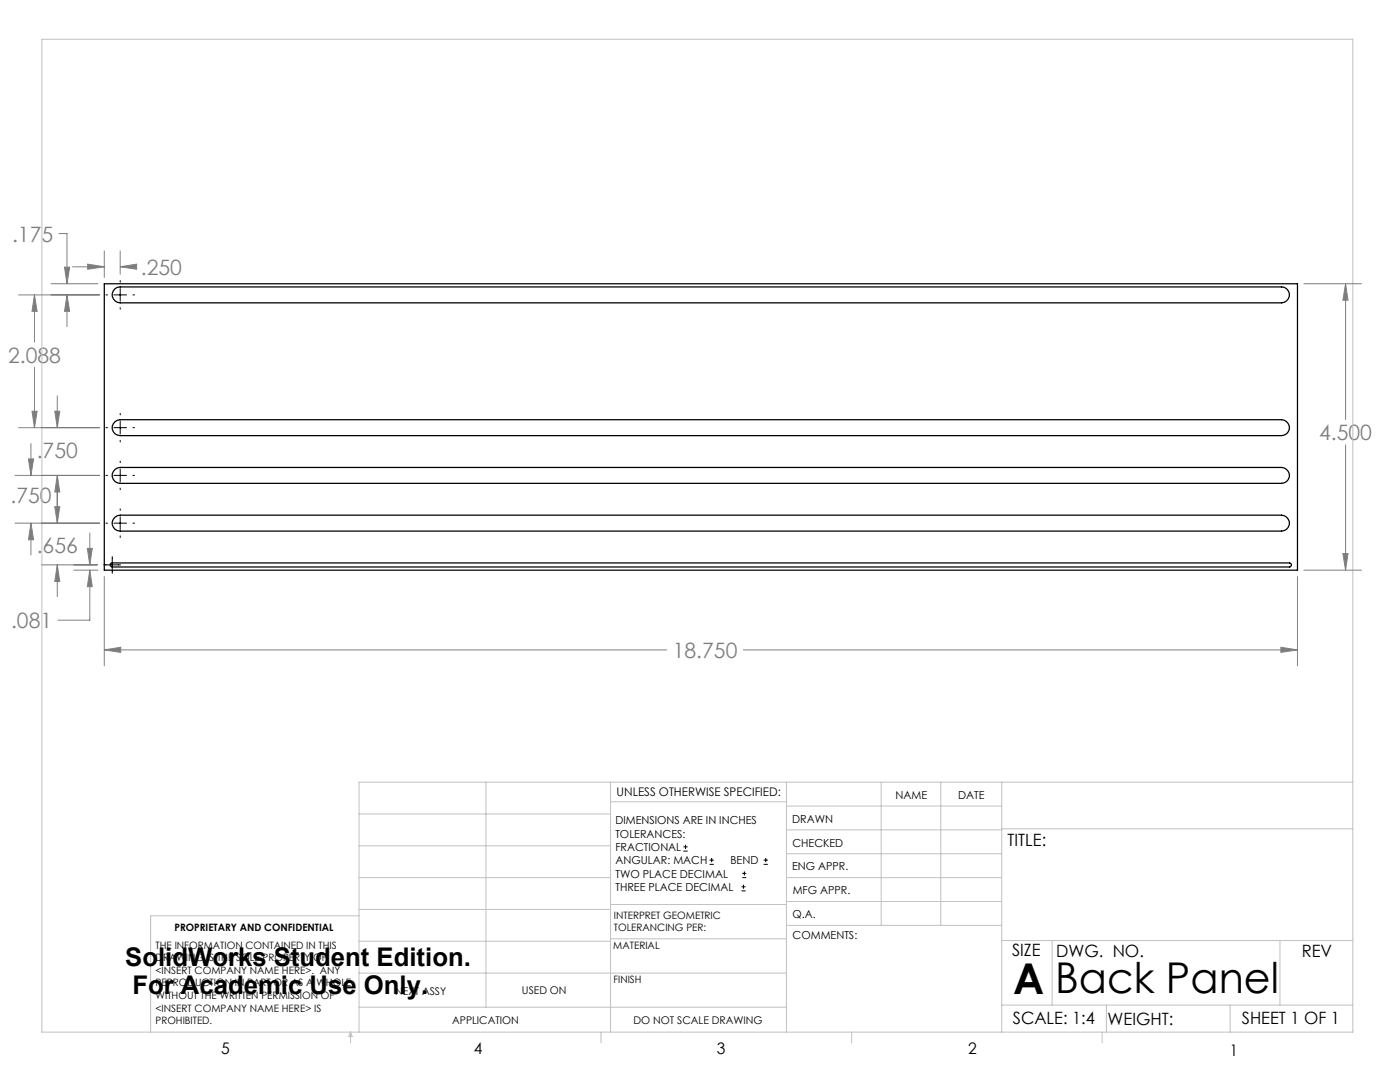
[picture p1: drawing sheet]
<svg xmlns="http://www.w3.org/2000/svg" width="279mm" height="216mm" viewBox="0 0 279 216" stroke-linecap="round" stroke-linejoin="round" font-family="sans-serif">
<g fill="none" stroke="#000" stroke-width=".2">
<path d="M21.1 58.8h.3M22.7 58.8h2.6M24 56v.3M24 57.6v2.5M26.5 58.8h.3M24 61.4v.3M21.1 85.3h.3M21.1 94.9h.3M22.7 85.3h2.6M22.7 94.9h2.6M24 82.5v.3M24 84.1v2.5"/>
<path d="M24 87.9v.3M24 92v.3M24 93.6v2.5M24 97.4v.3M26.5 85.3h.3M26.5 94.9h.3M20.7 112.7h3.4M21.1 104.4h.3M22.4 111.1v3.3M22.7 104.4h2.6M24 101.5v.3M24 103.1v2.6"/>
<path d="M24 106.9v.3M26.5 104.4h.3M136.4 169.8h.8M136.4 169h.8M136.8 168.6v.8M141.6 172.5h.9M141.6 171.6h.9M142 171.2v.8M148 177.8h.8M148 177h.8M148.1 175.1h.8M148.1 174.3h.8"/>
<path d="M148.4 176.5v.8M148.6 173.9v.8M152.4 172.5h.8M152.4 171.6h.8M152.8 171.2v.8"/>
</g>
<g fill="none" stroke="#808080" stroke-width=".2">
<path d="M3.7 58.8h16.2M6.9 58.8l.5 3.3h-1zM6.9 58.8v9.5M10.2 56.6h9.3M11.8 46.6h1.6v10M12.9 53.3h1l-.5 3.3zM13.4 58.8l.5 3.3h-1zM13.4 58.8v6.4M14.5 53.2h6.3M17.5 52.7l3.3 .5-3.3 .5zM20.8 50.1v5.3M24 53.2l3.3-.5v1z"/>
<path d="M24 50.1v4.6M24 53.2h2.9M260.2 56.6h11.5M268.5 56.6l.5 3.3h-1zM268.5 56.6v27.1M6.9 73.3v12M11.4 79v6.3M3 94.9h16.9M3.7 85.3h16.2M5.7 91.6h1l-.5 3.3zM6.2 88.5v6.4M6.4 82.1h1l-.5 3.2z"/>
<path d="M10.9 82.1h1l-.5 3.2zM11.4 94.9l.5 3.3h-1zM11.4 94.9v9.5M268.5 88.8v25M3 104.4h16.9M6.2 104.4l.5 3.3h-1zM6.2 104.4v6.3M8.3 112.7h11.1M10.9 101.1h1l-.5 3.3zM11.4 112.7l.5 3.3h-1zM11.4 112.7v6.4M14.7 113.8h4.8"/>
<path d="M17.4 109.4h1l-.5 3.3zM17.9 113.8l.5 3.3h-1zM17.9 113.8v10h-6.3M17.9 106.4v6.3M20.8 115v17.9M258.9 115v17.9M260.2 113.8h11.5M268 110.5h1l-.5 3.3zM20.8 129.7l3.3-.5v1zM20.8 129.7h112.3M148.3 129.7h110.6M255.6 129.2l3.3 .5-3.3 .5z"/>
</g>
<g fill="none" stroke="#c0c0c0" stroke-width=".2">
<path d="M8.4 7.8h261.6v198.2h-261.6zM97 156.1v44.9M121.8 156.1v49.9M121.8 160h35.2M157 156.1v49.9M175.9 156.1v28.5M187.7 156.1v28.5M199.9 156.1v49.9M270 156.1h-198.4v49.9M71.6 175.1h50.2M71.6 168.8h50.2M71.6 162.4h50.2"/>
<path d="M157 170.4h42.9M157 165.6h42.9M157 160.8h42.9M157 175.1h42.9M157 179.9h42.9M199.9 165.4h70.1M71.6 194.2h85.4M71.6 187.8h50.2M71.6 181.5h50.2M71.6 182.7h-41.5v23.3M121.8 187.3h35.2M121.8 180.5h35.2"/>
<path d="M157 184.6h42.9M199.9 187.7h70.1M210 187.7v12.9M255.4 187.7v12.9M70 206v2.1M70 206l.3 .8h-.7zM71.6 201h85.4M119.9 206v2.1M170 206v2.1M199.9 200.6h70.1M220 206v2.1M220.8 200.6v5.4"/>
<path d="M245.5 200.6v5.4"/>
</g>
<path d="M17.5 52.7l3.3 .5-3.3 .5zM24 53.2l3.3-.5v1zM13.4 58.8l.5 3.3h-1zM12.9 53.3h1l-.5 3.3zM17.9 113.8l.5 3.3h-1zM17.4 109.4h1l-.5 3.3zM10.9 101.1h1l-.5 3.3zM11.4 112.7l.5 3.3h-1zM6.2 104.4l.5 3.3h-1zM5.7 91.6h1l-.5 3.3zM11.4 94.9l.5 3.3h-1zM10.9 82.1h1l-.5 3.2zM6.9 58.8l.5 3.3h-1zM6.4 82.1h1l-.5 3.2zM268 110.5h1l-.5 3.3zM268.5 56.6l.5 3.3h-1zM20.8 129.7l3.3-.5v1zM255.6 129.2l3.3 .5-3.3 .5z" fill="#808080"/>
<path d="M20.8 56.6h238.1v57.2h-238.1zM23 57.6l.4-.3h.6h231.8a1.59 1.59 0 0 1 1.5 1.5 1.59 1.59 0 0 1-1.5 1.6h-231.8a1.6 1.6 0 0 1-1.5-1 1.6 1.6 0 0 1 .5-1.8zM23 84.1l.4-.2 .6-.2h231.8a1.59 1.59 0 0 1 1.5 1.6 1.59 1.59 0 0 1-1.5 1.6h-231.8a1.57 1.57 0 0 1-1.5-1 1.57 1.57 0 0 1 .5-1.8zM23 93.7l.4-.3 .6-.1h231.8a1.59 1.59 0 0 1 1.5 1.6 1.59 1.59 0 0 1-1.5 1.5h-231.8a1.57 1.57 0 0 1-1.5-1 1.57 1.57 0 0 1 .5-1.7zM22.1 112.4l.3-.1h235a.41 .41 0 0 1 .3 .4 .41 .41 0 0 1-.3 .4h-235l-.4-.2zM23 103.2l.4-.3 .6-.1h231.8a1.59 1.59 0 0 1 1.5 1.6 1.59 1.59 0 0 1-1.5 1.6h-231.8a1.57 1.57 0 0 1-1.5-1.1 1.57 1.57 0 0 1 .5-1.7z" fill="none" stroke="#000" stroke-width=".25"/>
<g font-size="8.5">
<text x="202.2" y="198.3">A</text>
<text x="210.6" y="198.1">Back Panel</text>
</g>
<g font-size="5.1">
<text x="25" y="192.7">SolidWorks Student Edition.</text>
<text x="26.4" y="198.3">For Academic Use Only.</text>
</g>
<g font-size="4.2" fill="#808080">
<text x="2.4" y="48.2">.175</text>
<text x="28.1" y="54.8">.250</text>
<text x="1.6" y="72.4">2.088</text>
<text x="263.3" y="87.8">4.500</text>
<text x="7.3" y="91.4">.750</text>
<text x="2.1" y="100.4">.750</text>
<text x="7.3" y="110.2">.656</text>
<text x="2.2" y="125.3">.081</text>
<text x="134.3" y="131.3">18.750</text>
</g>
<g font-size="3.4">
<text x="201.1" y="168.8">TITLE:</text>
<text x="202" y="190.8">SIZE</text>
<text x="210.8" y="190.9">DWG. NO.</text>
<text x="259.8" y="191">REV</text>
<text x="202.1" y="204.4">SCALE: 1:4</text>
<text x="221" y="204.5">WEIGHT:</text>
<text x="247.8" y="204.4">SHEET 1 OF 1</text>
</g>
<g font-size="3.2">
<text x="44.2" y="210.4">5</text>
<text x="94.6" y="210.3">4</text>
<text x="143.1" y="210.4">3</text>
<text x="193.2" y="210.3">2</text>
<text x="245.4" y="210.6">1</text>
</g>
<text font-size="2.4" x="123.1" y="158.9">UNLESS OTHERWISE SPECIFIED:</text>
<g font-size="2.2">
<text x="178.7" y="159.4">NAME</text>
<text x="191.2" y="159.4">DATE</text>
<text x="122.8" y="164.5">DIMENSIONS ARE IN INCHES</text>
<text x="122.8" y="167.1">TOLERANCES:</text>
<text x="158.1" y="164.2">DRAWN</text>
<text x="122.8" y="169.8">FRACTIONAL</text>
<text x="122.8" y="172.5">ANGULAR: MACH</text>
<text x="145.8" y="172.5">BEND</text>
<text x="158.1" y="173.7">ENG APPR.</text>
<text x="158.2" y="169.1">CHECKED</text>
<text x="122.8" y="175.1">TWO PLACE DECIMAL</text>
<text x="122.8" y="177.8">THREE PLACE DECIMAL</text>
<text x="158.2" y="178.4">MFG APPR.</text>
<text x="158.2" y="183.2">Q.A.</text>
<text x="158.2" y="187.4">COMMENTS:</text>
</g>
<g font-size="2.1">
<text x="78.8" y="198.5">NEXT ASSY</text>
<text x="104.2" y="198.4">USED ON</text>
<text x="90.2" y="204.3">APPLICATION</text>
<text x="126.4" y="204.3">DO NOT SCALE DRAWING</text>
</g>
<g font-size="2">
<text x="34.8" y="185.7">PROPRIETARY AND CONFIDENTIAL</text>
<text x="122.5" y="183.3">INTERPRET GEOMETRIC</text>
<text x="122.5" y="185.9">TOLERANCING PER:</text>
<text x="31.1" y="189.3">THE INFORMATION CONTAINED IN THIS</text>
<text x="31.1" y="191.8">DRAWING IS THE SOLE PROPERTY OF</text>
<text x="122.4" y="189.4">MATERIAL</text>
<text x="31.1" y="194.3">&lt;INSERT COMPANY NAME HERE&gt;. ANY</text>
<text x="31.1" y="196.8">REPRODUCTION IN PART OR AS A WHOLE</text>
<text x="122.4" y="196.2">FINISH</text>
<text x="31.1" y="199.4">WITHOUT THE WRITTEN PERMISSION OF</text>
<text x="31.1" y="201.9">&lt;INSERT COMPANY NAME HERE&gt; IS</text>
<text x="31.1" y="204.4">PROHIBITED.</text>
</g>
</svg>
